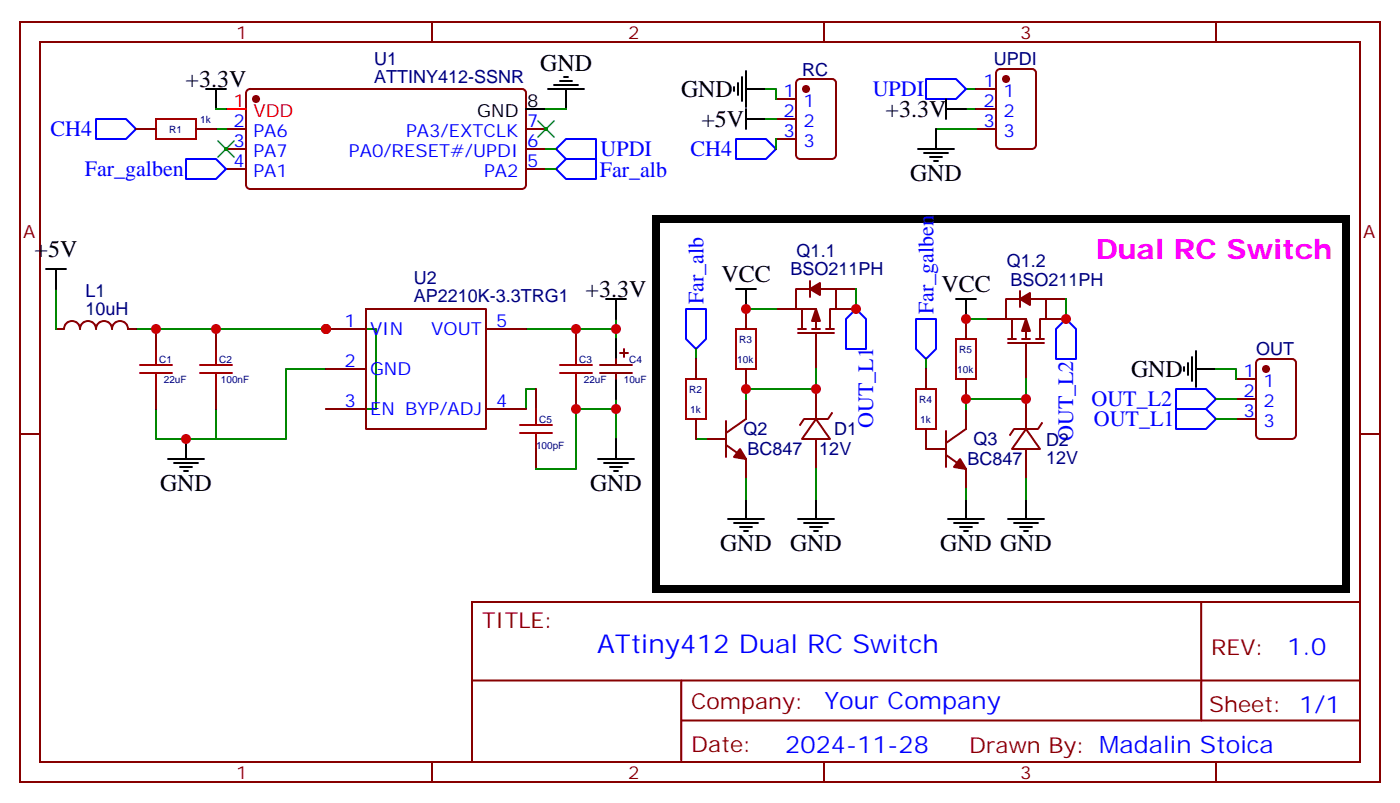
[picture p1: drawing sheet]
<svg xmlns="http://www.w3.org/2000/svg" width="247mm" height="142mm" viewBox="0 0 247 142" stroke-linecap="round" stroke-linejoin="round" font-family="sans-serif">
<g fill="none" stroke="#870000" stroke-width=".35">
<path d="M3.5 3.9h239.9v134h-239.9zM7.1 7.4h232.8v127h-232.8zM43.6 15.9l.5-.2h48a.71 .71 0 0 1 .7 .7v16.2a.76 .76 0 0 1-.7 .7h-48a.76 .76 0 0 1-.7-.7v-16.2zM76.2 3.9v3.5M136.9 17.5h3.5M140.6 14.1l.5-.2h5.7a.71 .71 0 0 1 .7 .7v12.7a.76 .76 0 0 1-.7 .7h-5.7a.76 .76 0 0 1-.7-.7v-12.7zM145.3 3.9v3.5M172.2 15.7h3.5M172.2 19.2h3.5M175.9 12.4l.5-.2h5.6a.71 .71 0 0 1 .7 .7v12.7a.76 .76 0 0 1-.7 .7h-5.6a.76 .76 0 0 1-.7-.7v-12.7zM214.5 3.9v3.5M24 22.8h3.5"/>
<path d="M34.6 22.8h3.5M39.9 22.8h3.5M39.9 26.3h3.5M39.9 29.8h3.5M92.8 22.8h3.5M92.8 26.3h3.5M92.8 29.8h3.5M136.9 21h3.5M136.9 24.5h3.5M172.2 22.8h3.5M9.9 58h1.4a1.41 1.41 0 0 1 1.4-1.4 1.41 1.41 0 0 1 1.4 1.4 1.41 1.41 0 0 1 1.4-1.4 1.41 1.41 0 0 1 1.4 1.4 1.41 1.41 0 0 1 1.4-1.4 1.41 1.41 0 0 1 1.5 1.4 1.41 1.41 0 0 1 1.4-1.4 1.41 1.41 0 0 1 1.4 1.4h1.4M27.5 58v3.6"/>
<path d="M38.1 58v3.6M57.5 58h7.1M64.6 54.5h21.1v21.2h-21.1zM85.7 58h7.1M101.6 58v3.6M131.6 54.5v3.5M136.9 54.5h3.5M140.8 58h1.4M140.8 58.7h6.3M141.5 54.5v3.5M142.9 49.6v2.8M142.9 51h-2.5v3.5h3.5v3.5"/>
<path d="M143.2 58h1.4M143.9 58.7v6.4M144.6 51h2.9v3.5h-1.1v3.5M145.7 58h1.4M147.5 54.5h3.5M147.5 51h3.5M170.4 56.3v3.5M173.9 56.3h3.5M177.8 59.8h1.4M178.5 56.3v3.5M179.9 52.7h-2.5v3.6h3.6v3.5M179.9 51.3v2.9"/>
<path d="M180.3 59.8h1.4M181.7 52.7h2.8v3.6h-1.1v3.5M182.7 59.8h1.4M184.5 52.7h3.5M184.5 56.3h3.5M3.5 76.6h3.6M27.5 68.6v3.5M38.1 68.6v3.5M57.5 65.1h7.1M57.5 72.1h7.1M85.7 72.1h7.1M94.5 68.6v3.5"/>
<path d="M94.5 79.2v3.5M101.6 68.6v3.5M105.8 64.4h5.7M105.8 65.8h5.7M108.7 63.3v1.1M108.7 65.8v1.1M109.4 62.3h1.4M110.1 61.6v1.4M122.8 63.3v3.6M122.8 73.9v3.5M124.5 77.4h3.6M128.1 78.5l3.5 2.5v3.5"/>
<path d="M128.1 74.3v6.3M131.6 65.1v3.5M131.6 70.4v3.5l-3.5 2.5M143.9 73.9l2.5 3.5h-4.9zM143.9 68.6v5.3M143.9 77.4v5.3M146.8 72.8l-.8 1.1h-4.2l-.7 1.1M163.3 75.7v3.5h3.6M163.3 65.1v3.5M166.9 76v6.4M170.4 66.9v3.5M170.4 72.1v3.6l-3.5 2.4"/>
<path d="M177.8 60.5h6.3M181 75.7l2.4 3.5h-4.9zM181 60.5v6.4M181 70.4v5.3M181 79.2v5.3M183.8 74.6l-.7 1.1h-4.2l-.7 1M218 66.9h3.5M218 70.4h3.5M218 73.9h3.5M221.8 63.5l.4-.2h5.7a.71 .71 0 0 1 .7 .7v12.7a.76 .76 0 0 1-.7 .7h-5.7a.76 .76 0 0 1-.7-.7v-12.7zM239.9 76.6h3.5M166.9 80.3l3.5 2.4v3.6"/>
<path d="M83.3 106.2h156.6v28.2h-156.6zM211.9 106.2v20.9M76.2 134.4v3.5M83.3 120h156.5M120.2 127.1h119.6M120.2 120v14.1M145.3 134.4v3.5M214.5 134.4v3.5"/>
</g>
<g fill="none" stroke="#008700" stroke-width=".35">
<path d="M38.1 19.2h1.8M96.3 19.2h3.5M135.1 15.7h1.8v1.8M170.4 19.2h1.8M170.4 15.7h1.8M38.1 22.8h1.8M96.3 26.3h1.8M96.3 29.8h1.8M135.1 21h1.8M136.9 24.5v1.8M165.1 22.8h7.1M9.9 51v7"/>
<path d="M24 58h42.3v14.1h-8.8M92.8 58h15.9M108.7 56.3v3.5M131.6 54.5h5.3M151 51v3.5M170.4 56.3h3.5M188 52.7v3.6M38.1 72.1v5.3h-5.3M57.5 65.1h-7.1v12.3h-22.9v-5.3M94.5 68.6h-1.7v3.5M108.7 72.1v5.3M108.7 70.4v1.7h-7.1v10.6h-7.1"/>
<path d="M122.8 77.4h1.7M122.8 61.6v1.7M143.9 65.1v3.5h-12.3v1.8M163.3 63.3v1.8M181 66.9v3.5h-10.6v1.7M214.5 65.1h3.5v1.8M214.5 73.9h3.5M214.5 70.4h3.5M131.6 84.5v3.5M143.9 82.7v5.3M170.4 86.3v1.7M181 84.5v3.5"/>
</g>
<g fill="#870000" stroke="#870000" stroke-width=".35">
<path d="M142.9 51l1.7-1.1v2.1z"/>
<path d="M143.9 54.5l.7 2.1h-1.4z"/>
<path d="M181 56.3l.7 2.1h-1.4z"/>
<path d="M179.9 52.7l1.8-1v2.1z"/>
<path d="M130.5 79.2l1.1 1.8-2.1-.4z"/>
<path d="M169.3 81l1.1 1.7-2.1-.3z"/>
<circle cx="177.4" cy="13.9" r=".53"/>
<circle cx="45.2" cy="17.5" r=".53"/>
<circle cx="142.2" cy="15.7" r=".53"/>
<circle cx="223.3" cy="65.1" r=".53"/>
</g>
<g fill="none" stroke="#000" stroke-width=".35">
<path d="M36.3 15.7h3.6M38.1 15.7v3.5M92.8 19.2h3.5M96.7 15.7h6.3M97.7 15h4.3M98.8 14.3h2.1M99.5 13.6h.7M99.8 15.7v3.5M129.5 15.3v.8M130.2 14.6v2.2M130.9 13.6v4.2M131.6 12.5v6.4"/>
<path d="M131.6 19.2v3.6M131.6 15.7h3.5M166.9 19.2h3.5M166.9 17.5v3.5M131.6 21h3.5M161.9 26.3h6.4M163 27h4.2M164 27.7h2.2M164.7 28.4h.8M165.1 22.8v3.5M8.1 47.4h3.5M9.9 47.4v3.6"/>
<path d="M106.9 52.7h3.5M108.7 52.7v3.6M108.7 59.8v3.5M129.8 51h3.5M131.6 51v3.5M168.6 52.7h3.6M170.4 52.7v3.6M32.8 77.4v3.6M108.7 66.9v3.5M108.7 77.4v3.6M208.8 64.7v.7M209.5 64v2.1"/>
<path d="M210.3 63v4.2M211 65.1h3.5M211 61.9v6.4M29.6 81h6.4M30.7 81.7h4.2M31.7 82.4h2.2M32.5 83.1h.7M105.5 81h6.3M106.5 81.7h4.3M107.6 82.4h2.1M108.3 83.1h.7M128.4 91.5h6.4"/>
<path d="M129.5 92.3h4.2M130.5 93h2.1M131.2 93.7h.7M131.6 88v3.5M140.8 91.5h6.3M141.8 92.3h4.2M142.9 93h2.1M143.6 93.7h.7M143.9 88v3.5M167.2 91.5h6.4M168.3 92.3h4.2M169.3 93h2.1"/>
<path d="M170 93.7h.7M170.4 88v3.5M177.8 91.5h6.3M178.9 92.3h4.2M179.9 93h2.1M180.6 93.7h.7M181 88v3.5"/>
</g>
<path d="M163.3 13.9h5.3l1.8 1.8-1.8 1.8h-5.3zM16.9 21h5.3l1.8 1.8-1.8 1.7h-5.3zM32.8 28h5.3l1.8 1.8-1.8 1.8h-5.3zM98.1 26.3l1.7-1.8h5.3v3.5h-5.3zM98.1 29.8l1.7-1.8h5.3v3.6h-5.3zM129.8 24.5h5.3l1.8 1.8-1.8 1.7h-5.3zM121 54.5h3.5v5.3l-1.7 1.8-1.8-1.8zM151 54.5l1.8 1.8v5.3h-3.6v-5.3zM161.6 56.3h3.5v5.3l-1.8 1.7-1.7-1.7zM188 56.3l1.8 1.7v5.3h-3.5v-5.3zM207.4 72.1h5.3l1.8 1.8-1.8 1.8h-5.3zM207.4 68.6h5.3l1.8 1.8-1.8 1.7h-5.3z" fill="none" stroke="#00f" stroke-width=".35"/>
<path d="M39.9 19.2h3.5" fill="none" stroke="#f00" stroke-width=".35"/>
<path d="M115.7 38.6h121.7v65.3h-121.7z" fill="none" stroke="#000" stroke-width="1.4"/>
<path d="M38.5 24.9l2.8 2.8M41.3 24.9l-2.8 2.8M94.9 21.3l2.8 2.9M97.7 21.3l-2.8 2.9" fill="none" stroke="#3c3" stroke-width=".35"/>
<g fill="none" stroke="#a10000" stroke-width=".35">
<path d="M27.5 21h7.1v3.5h-7.1zM129.8 58h3.5v7.1h-3.5zM168.6 59.8h3.6v7.1h-3.6zM24.7 65.8h5.6M24.7 64.4h5.6M27.5 61.6v2.8M27.5 65.8v2.8M35.3 65.8h5.6M35.3 64.4h5.6M38.1 61.6v2.8M38.1 65.8v2.8M91.7 75h5.7"/>
<path d="M91.7 76.4h5.7M94.5 72.1v2.9M94.5 76.4v2.8M98.8 65.8h5.6M98.8 64.4h5.6M101.6 61.6v2.8M101.6 65.8v2.8M121 66.9h3.5v7h-3.5zM161.6 68.6h3.5v7.1h-3.5z"/>
</g>
<g fill="#c00">
<circle cx="188" cy="56.3" r=".88"/>
<circle cx="151" cy="54.5" r=".88"/>
<circle cx="108.7" cy="72.1" r=".88"/>
<circle cx="101.6" cy="72.1" r=".88"/>
<circle cx="101.6" cy="58" r=".88"/>
<circle cx="108.7" cy="58" r=".88"/>
<circle cx="27.5" cy="58" r=".88"/>
<circle cx="38.1" cy="58" r=".88"/>
<circle cx="57.5" cy="58" r=".88"/>
<circle cx="32.8" cy="77.4" r=".88"/>
<circle cx="131.6" cy="68.6" r=".88"/>
<circle cx="170.4" cy="70.4" r=".88"/>
<circle cx="170.4" cy="56.3" r=".88"/>
<circle cx="131.6" cy="54.5" r=".88"/>
<circle cx="143.9" cy="68.6" r=".88"/>
<circle cx="181" cy="70.4" r=".88"/>
</g>
<text font-size="4.9" fill="#f0f" x="193.3" y="45.7">Dual RC Switch</text>
<text font-size="4.6" fill="#00f" x="105.3" y="115.2">ATtiny412 Dual RC Switch</text>
<g font-size="4.2">
<text x="32.7" y="15.4">+3.3V</text>
<text x="95.3" y="12.5">GND</text>
<text x="120.1" y="17.1">GND</text>
<text x="123.7" y="22.4">+5V</text>
<text x="156.2" y="20.7">+3.3V</text>
<text x="160.5" y="31.9">GND</text>
<text x="6.1" y="45.4">+5V</text>
<text x="103.3" y="52.4">+3.3V</text>
<text x="127.3" y="49.8">VCC</text>
<text x="166.1" y="51.6">VCC</text>
<text x="199.5" y="66.5">GND</text>
<text x="28.2" y="86.6">GND</text>
<text x="104.1" y="86.6">GND</text>
<text x="127" y="97.2">GND</text>
<text x="139.3" y="97.2">GND</text>
<text x="165.8" y="97.2">GND GND</text>
</g>
<g font-size="4.2" fill="#00f">
<text x="227.1" y="115.4">1.0</text>
<text x="145.4" y="125">Your Company</text>
<text x="138.5" y="132.8">2024-11-28</text>
</g>
<g font-size="3.9" fill="#00f">
<text x="153.9" y="16.9">UPDI</text>
<text x="8.9" y="24">CH4</text>
<text x="105.9" y="27.5">UPDI</text>
<text x="121.8" y="27.5">CH4</text>
<text x="15" y="31.1">Far_galben</text>
<text x="105.8" y="31.2">Far_alb</text>
<text x="124.1" y="53.7" transform="rotate(-90 124.1 53.7)">Far_alb</text>
<text x="164.6" y="55.4" transform="rotate(-90 164.6 55.4)">Far_galben</text>
<text x="192.5" y="71.6">OUT_L2</text>
<text x="154" y="75.5" transform="rotate(-90 154 75.5)">OUT_L1</text>
<text x="189.3" y="77.8" transform="rotate(-90 189.3 77.8)">OUT_L2</text>
<text x="192.9" y="75.2">OUT_L1</text>
</g>
<g font-size="3.9" fill="#800">
<text x="85" y="110.8">TITLE:</text>
<text x="213.6" y="115.4">REV:</text>
<text x="121.9" y="125">Company:</text>
<text x="213.3" y="125.6">Sheet: 1/1</text>
<text x="121.9" y="132.6">Date:</text>
<text x="171" y="132.7">Drawn By: Madalin Stoica</text>
</g>
<g font-size="3.2" fill="#800">
<text x="41.6" y="6.9">1</text>
<text x="110.8" y="6.9">2</text>
<text x="179.9" y="6.9">3</text>
<text x="4.1" y="42">A</text>
<text x="240.4" y="42">A</text>
<text x="41.6" y="137.4">1</text>
<text x="110.8" y="137.4">2</text>
<text x="179.9" y="137.4">3</text>
</g>
<g font-size="3.2" fill="#000080">
<text x="66" y="11.5">U1</text>
<text x="175.3" y="11.5">UPDI</text>
<text x="66" y="14.6">ATTINY412-SSNR</text>
<text x="141.5" y="13.3">RC</text>
<text x="140.5" y="45.3">Q1.1</text>
<text x="177.6" y="47.1">Q1.2</text>
<text x="15.1" y="52.4">L1</text>
<text x="73" y="53.3">AP2210K-3.3TRG1</text>
<text x="73" y="50.2">U2</text>
<text x="139.4" y="48.6">BSO211PH</text>
<text x="178.3" y="50.4">BSO211PH</text>
<text x="15.1" y="55.6">10uH</text>
<text x="221.6" y="62.7">OUT</text>
<text x="131.2" y="76.8">Q2</text>
<text x="147.1" y="76.8">D1</text>
<text x="131.8" y="80.3">BC847</text>
<text x="144.5" y="80.3">12V</text>
<text x="170.6" y="82.1">BC847</text>
<text x="171.7" y="78.6">Q3</text>
<text x="184.5" y="81.8">12V</text>
<text x="184.5" y="78.6">D2</text>
</g>
<g font-size="3.2" fill="#00f">
<text x="138.2" y="17.1">1</text>
<text x="173.5" y="15.3">1</text>
<text x="177" y="17.1">1</text>
<text x="41.2" y="22.4">2</text>
<text x="93" y="22.4">7</text>
<text x="138.2" y="20.6">2</text>
<text x="141.7" y="18.9">1</text>
<text x="141.7" y="22.4">2</text>
<text x="173.5" y="18.9">2</text>
<text x="173.5" y="22.4">3</text>
<text x="177" y="20.6">2</text>
<text x="41.2" y="25.9">3</text>
<text x="41.2" y="29.5">4</text>
<text x="44.7" y="24.2">PA6</text>
<text x="44.7" y="27.7">PA7</text>
<text x="61.5" y="27.7">PA0/RESET#/UPDI</text>
<text x="71.6" y="24.2">PA3/EXTCLK</text>
<text x="93" y="29.5">5</text>
<text x="93" y="25.9">6</text>
<text x="138.2" y="24.2">3</text>
<text x="141.7" y="25.9">3</text>
<text x="177" y="24.2">3</text>
<text x="44.7" y="31.2">PA1</text>
<text x="85.4" y="31.2">PA2</text>
<text x="60.8" y="57.7">1</text>
<text x="65.3" y="59.1">VIN</text>
<text x="76.1" y="59.1">VOUT</text>
<text x="87.5" y="57.7">5</text>
<text x="60.8" y="64.7">2</text>
<text x="60.8" y="71.8">3</text>
<text x="65.3" y="66.1">GND</text>
<text x="87.5" y="71.8">4</text>
<text x="219.4" y="66.5">1</text>
<text x="219.4" y="70">2</text>
<text x="222.8" y="68.3">1</text>
<text x="222.8" y="71.8">2</text>
<text x="65.3" y="73.2">EN BYP/ADJ</text>
<text x="219.4" y="73.6">3</text>
<text x="222.8" y="75.3">3</text>
</g>
<g font-size="3.2" fill="#f00">
<text x="41.2" y="18.9">1</text>
<text x="44.7" y="20.6">VDD</text>
</g>
<g font-size="3.2">
<text x="84.2" y="20.6">GND</text>
<text x="93" y="18.9">8</text>
</g>
<g font-size="1.8" fill="#000080">
<text x="29.8" y="23.4">R1</text>
<text x="35.3" y="21.6">1k</text>
<text x="28.1" y="64">C1</text>
<text x="38.7" y="64">C2</text>
<text x="102.2" y="64">C3</text>
<text x="111" y="64">C4</text>
<text x="130" y="64">10k</text>
<text x="130.4" y="60.4">R3</text>
<text x="168.9" y="65.7">10k</text>
<text x="169.2" y="62.2">R5</text>
<text x="28.9" y="67.5">22uF</text>
<text x="39" y="67.5">100nF</text>
<text x="103" y="67.5">22uF</text>
<text x="110" y="67.5">10uF</text>
<text x="121.6" y="69.3">R2</text>
<text x="162.1" y="71">R4</text>
<text x="95.1" y="74.6">C5</text>
<text x="121.8" y="72.8">1k</text>
<text x="162.3" y="74.6">1k</text>
<text x="94.5" y="79.2">100pF</text>
</g>
</svg>
